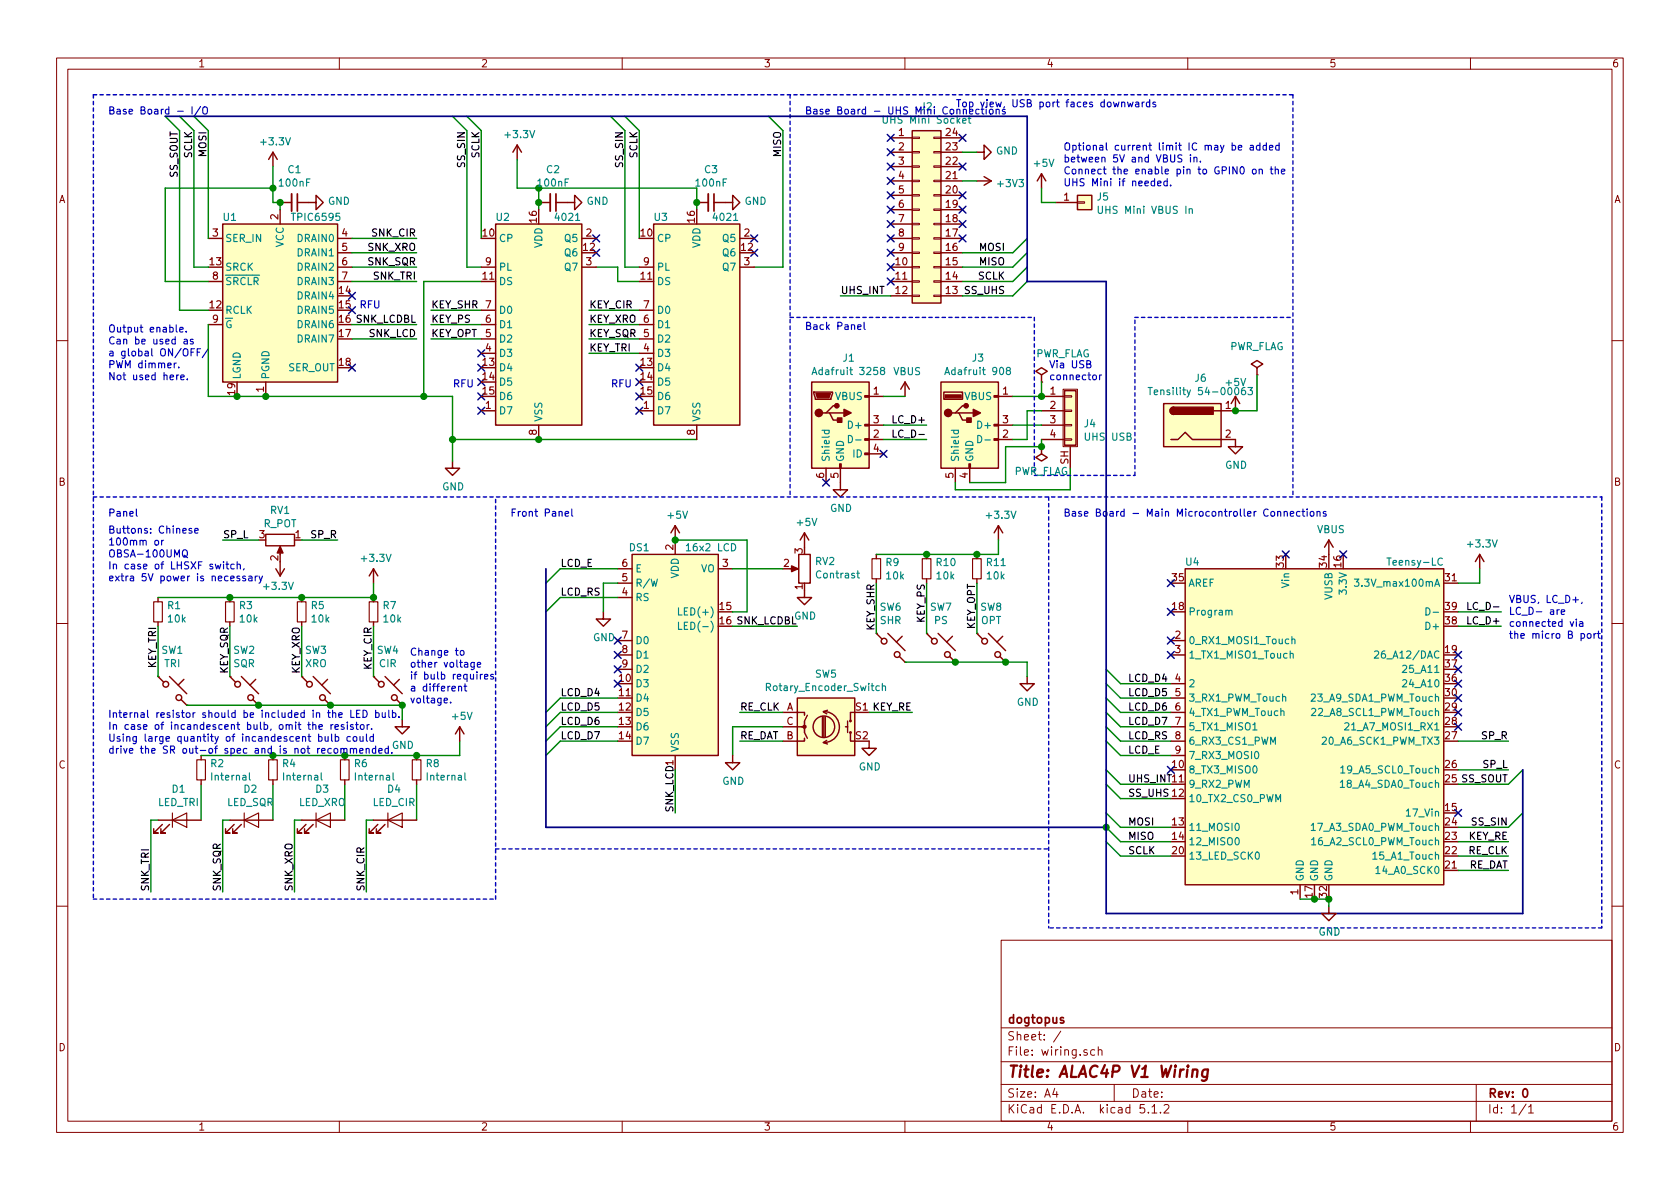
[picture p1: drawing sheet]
EESchema Schematic File Version 4
LIBS:wiring-cache
EELAYER 29 0
EELAYER END
$Descr A4 11693 8268
encoding utf-8
Sheet 1 1
Title "ALAC4P V1 Wiring"
Date ""
Rev "0"
Comp "dogtopus"
Comment1 ""
Comment2 ""
Comment3 ""
Comment4 ""
$EndDescr
$Comp
L Interface_Expansion:TPIC6595 U1
U 1 1
P 1950 2050
F 0 "U1" H 1600 2600 50  0000 C CNN
F 1 "TPIC6595" H 2200 2600 50  0000 C CNN
F 2 "" H 2600 1400 50  0001 C CNN
F 3 "http://www.ti.com/lit/ds/symlink/tpic6595.pdf" H 1950 2000 50  0001 C CNN
	1    1950 2050
	1    0    0    -1  
$EndComp
NoConn ~ 2450 2550
Wire Wire Line
	4150 1850 4300 1850
Wire Wire Line
	4300 1850 4300 1950
Wire Wire Line
	4300 1950 4450 1950
Wire Wire Line
	4850 1450 4850 1400
Wire Wire Line
	3750 1300 3750 1400
Wire Wire Line
	3750 1300 3600 1300
Connection ~ 3750 1300
$Comp
L power:GND #PWR0101
U 1 1
P 2150 1400
F 0 "#PWR0101" H 2150 1150 50  0001 C CNN
F 1 "GND" V 2155 1270 50  0000 R CNN
F 2 "" H 2150 1400 50  0001 C CNN
F 3 "" H 2150 1400 50  0001 C CNN
	1    2150 1400
	0    -1   -1   0   
$EndComp
$Comp
L Device:C_Small C2
U 1 1
P 3850 1400
F 0 "C2" V 3618 1400 50  0000 C CNN
F 1 "100nF" V 3711 1400 50  0000 C CNN
F 2 "" H 3850 1400 50  0001 C CNN
F 3 "~" H 3850 1400 50  0001 C CNN
	1    3850 1400
	0    1    1    0   
$EndComp
Connection ~ 3750 1400
Wire Wire Line
	3750 1400 3750 1450
$Comp
L power:GND #PWR0102
U 1 1
P 3950 1400
F 0 "#PWR0102" H 3950 1150 50  0001 C CNN
F 1 "GND" V 3955 1270 50  0000 R CNN
F 2 "" H 3950 1400 50  0001 C CNN
F 3 "" H 3950 1400 50  0001 C CNN
	1    3950 1400
	0    -1   -1   0   
$EndComp
$Comp
L Device:C_Small C3
U 1 1
P 4950 1400
F 0 "C3" V 4718 1400 50  0000 C CNN
F 1 "100nF" V 4811 1400 50  0000 C CNN
F 2 "" H 4950 1400 50  0001 C CNN
F 3 "~" H 4950 1400 50  0001 C CNN
	1    4950 1400
	0    1    1    0   
$EndComp
Connection ~ 4850 1400
Wire Wire Line
	4850 1400 4850 1300
$Comp
L power:GND #PWR0103
U 1 1
P 5050 1400
F 0 "#PWR0103" H 5050 1150 50  0001 C CNN
F 1 "GND" V 5055 1270 50  0000 R CNN
F 2 "" H 5050 1400 50  0001 C CNN
F 3 "" H 5050 1400 50  0001 C CNN
	1    5050 1400
	0    -1   -1   0   
$EndComp
$Comp
L power:+3.3V #PWR0104
U 1 1
P 3600 1100
F 0 "#PWR0104" H 3600 950 50  0001 C CNN
F 1 "+3.3V" H 3615 1276 50  0000 C CNN
F 2 "" H 3600 1100 50  0001 C CNN
F 3 "" H 3600 1100 50  0001 C CNN
	1    3600 1100
	1    0    0    -1  
$EndComp
Wire Wire Line
	3600 1100 3600 1300
Wire Wire Line
	3750 1300 4850 1300
Entry Wire Line
	4350 800  4450 900 
Entry Wire Line
	3250 800  3350 900 
Wire Wire Line
	4450 900  4450 1650
Wire Wire Line
	4450 1850 4350 1850
Wire Wire Line
	4350 1850 4350 900 
Entry Wire Line
	4250 800  4350 900 
Entry Wire Line
	3150 800  3250 900 
Wire Wire Line
	3350 900  3350 1650
Wire Wire Line
	3250 1850 3350 1850
NoConn ~ 4150 1750
NoConn ~ 4150 1650
NoConn ~ 5250 1750
NoConn ~ 5250 1650
Wire Wire Line
	5250 1850 5450 1850
Wire Wire Line
	5450 1850 5450 900 
Entry Wire Line
	5350 800  5450 900 
Text Label 3350 900  3    50   ~ 0
SCLK
Text Label 4450 900  3    50   ~ 0
SCLK
Text Label 4350 900  3    50   ~ 0
SS_SIN
Text Label 3250 900  3    50   ~ 0
SS_SIN
NoConn ~ 4450 2550
NoConn ~ 4450 2650
NoConn ~ 4450 2750
NoConn ~ 4450 2850
NoConn ~ 3350 2850
NoConn ~ 3350 2750
NoConn ~ 3350 2650
NoConn ~ 3350 2550
NoConn ~ 3350 2450
Text Label 5450 900  3    50   ~ 0
MISO
Wire Wire Line
	1450 1650 1450 900 
Entry Wire Line
	1350 800  1450 900 
Text Label 1450 900  3    50   ~ 0
MOSI
Entry Wire Line
	1250 800  1350 900 
Entry Wire Line
	1150 800  1250 900 
Wire Wire Line
	1350 900  1350 1850
Wire Wire Line
	1350 1850 1450 1850
Wire Wire Line
	1250 2150 1450 2150
Wire Wire Line
	1250 900  1250 2150
Wire Wire Line
	1450 1950 1150 1950
Wire Wire Line
	1150 1950 1150 1300
Text Notes 750  2650 0    50   ~ 0
Output enable.\nCan be used as\na global ON/OFF/\nPWM dimmer.\nNot used here.
Wire Wire Line
	1450 2250 1450 2750
Wire Wire Line
	1450 2750 1650 2750
Wire Wire Line
	3150 3050 3150 2750
Wire Wire Line
	1850 2750 1650 2750
Connection ~ 1850 2750
Connection ~ 1650 2750
$Comp
L power:GND #PWR0105
U 1 1
P 3150 3200
F 0 "#PWR0105" H 3150 2950 50  0001 C CNN
F 1 "GND" H 3155 3024 50  0000 C CNN
F 2 "" H 3150 3200 50  0001 C CNN
F 3 "" H 3150 3200 50  0001 C CNN
	1    3150 3200
	1    0    0    -1  
$EndComp
Wire Wire Line
	3150 3200 3150 3050
Connection ~ 3150 3050
NoConn ~ 2450 2050
NoConn ~ 2450 2150
Text Notes 2500 2150 0    50   ~ 0
RFU
Text Notes 3150 2700 0    50   ~ 0
RFU
Text Notes 4250 2700 0    50   ~ 0
RFU
Text Label 3000 2150 0    50   ~ 0
KEY_SHR
Text Label 3000 2250 0    50   ~ 0
KEY_PS
Wire Wire Line
	3000 2150 3350 2150
Wire Wire Line
	3000 2250 3350 2250
Text Label 3000 2350 0    50   ~ 0
KEY_OPT
Wire Wire Line
	3350 2350 3000 2350
Text Label 4100 2150 0    50   ~ 0
KEY_CIR
Text Label 4100 2250 0    50   ~ 0
KEY_XRO
Text Label 4100 2450 0    50   ~ 0
KEY_TRI
Wire Wire Line
	4450 2150 4100 2150
Wire Wire Line
	4100 2250 4450 2250
Wire Wire Line
	4450 2350 4100 2350
Wire Wire Line
	4100 2450 4450 2450
Wire Wire Line
	1850 2750 2950 2750
Wire Wire Line
	3350 1950 2950 1950
Wire Wire Line
	2950 1950 2950 2750
Connection ~ 2950 2750
Wire Wire Line
	2950 2750 3150 2750
Text Label 2900 2350 2    50   ~ 0
SNK_LCD
Text Label 2900 2250 2    50   ~ 0
SNK_LCDBL
Text Label 2900 1650 2    50   ~ 0
SNK_CIR
Text Label 2900 1750 2    50   ~ 0
SNK_XRO
Text Label 2900 1850 2    50   ~ 0
SNK_SQR
Text Label 2900 1950 2    50   ~ 0
SNK_TRI
Text Label 1350 900  3    50   ~ 0
SCLK
Text Label 1250 900  3    50   ~ 0
SS_SOUT
Text Notes 750  800  0    50   ~ 0
Base Board - I/O
$Comp
L Switch:SW_Push_45deg SW1
U 1 1
P 1200 4800
F 0 "SW1" H 1200 5086 50  0000 C CNN
F 1 "TRI" H 1200 4993 50  0000 C CNN
F 2 "" H 1200 4800 50  0001 C CNN
F 3 "~" H 1200 4800 50  0001 C CNN
	1    1200 4800
	1    0    0    -1  
$EndComp
$Comp
L Switch:SW_Push_45deg SW4
U 1 1
P 2700 4800
F 0 "SW4" H 2700 5086 50  0000 C CNN
F 1 "CIR" H 2700 4993 50  0000 C CNN
F 2 "" H 2700 4800 50  0001 C CNN
F 3 "~" H 2700 4800 50  0001 C CNN
	1    2700 4800
	1    0    0    -1  
$EndComp
$Comp
L Switch:SW_Push_45deg SW2
U 1 1
P 1700 4800
F 0 "SW2" H 1700 5086 50  0000 C CNN
F 1 "SQR" H 1700 4993 50  0000 C CNN
F 2 "" H 1700 4800 50  0001 C CNN
F 3 "~" H 1700 4800 50  0001 C CNN
	1    1700 4800
	1    0    0    -1  
$EndComp
$Comp
L Switch:SW_Push_45deg SW3
U 1 1
P 2200 4800
F 0 "SW3" H 2200 5086 50  0000 C CNN
F 1 "XRO" H 2200 4993 50  0000 C CNN
F 2 "" H 2200 4800 50  0001 C CNN
F 3 "~" H 2200 4800 50  0001 C CNN
	1    2200 4800
	1    0    0    -1  
$EndComp
$Comp
L Device:R_POT RV1
U 1 1
P 1950 3750
F 0 "RV1" V 1740 3750 50  0000 C CNN
F 1 "R_POT" V 1833 3750 50  0000 C CNN
F 2 "" H 1950 3750 50  0001 C CNN
F 3 "~" H 1950 3750 50  0001 C CNN
	1    1950 3750
	0    1    1    0   
$EndComp
Text Label 2350 3750 2    50   ~ 0
SP_R
Text Label 1550 3750 0    50   ~ 0
SP_L
Wire Wire Line
	1550 3750 1800 3750
Wire Wire Line
	2350 3750 2100 3750
$Comp
L power:+3.3V #PWR0106
U 1 1
P 1950 3900
F 0 "#PWR0106" H 1950 3750 50  0001 C CNN
F 1 "+3.3V" H 1965 4076 50  0000 C CNN
F 2 "" H 1950 3900 50  0001 C CNN
F 3 "" H 1950 3900 50  0001 C CNN
	1    1950 3900
	-1   0    0    1   
$EndComp
Wire Wire Line
	1400 5450 1400 5700
Wire Wire Line
	1900 5450 1900 5700
Wire Wire Line
	2400 5450 2400 5700
Wire Wire Line
	2900 5450 2900 5700
$Comp
L Device:R_Small R8
U 1 1
P 2900 5350
F 0 "R8" H 2959 5397 50  0000 L CNN
F 1 "Internal" H 2959 5304 50  0000 L CNN
F 2 "" H 2900 5350 50  0001 C CNN
F 3 "~" H 2900 5350 50  0001 C CNN
	1    2900 5350
	1    0    0    -1  
$EndComp
$Comp
L Device:R_Small R6
U 1 1
P 2400 5350
F 0 "R6" H 2459 5397 50  0000 L CNN
F 1 "Internal" H 2459 5304 50  0000 L CNN
F 2 "" H 2400 5350 50  0001 C CNN
F 3 "~" H 2400 5350 50  0001 C CNN
	1    2400 5350
	1    0    0    -1  
$EndComp
$Comp
L Device:R_Small R4
U 1 1
P 1900 5350
F 0 "R4" H 1959 5397 50  0000 L CNN
F 1 "Internal" H 1959 5304 50  0000 L CNN
F 2 "" H 1900 5350 50  0001 C CNN
F 3 "~" H 1900 5350 50  0001 C CNN
	1    1900 5350
	1    0    0    -1  
$EndComp
$Comp
L Device:R_Small R2
U 1 1
P 1400 5350
F 0 "R2" H 1459 5397 50  0000 L CNN
F 1 "Internal" H 1459 5304 50  0000 L CNN
F 2 "" H 1400 5350 50  0001 C CNN
F 3 "~" H 1400 5350 50  0001 C CNN
	1    1400 5350
	1    0    0    -1  
$EndComp
Wire Wire Line
	2550 5700 2550 6200
Wire Wire Line
	2600 5700 2550 5700
Wire Wire Line
	2050 5700 2050 6200
Wire Wire Line
	2100 5700 2050 5700
Wire Wire Line
	1550 5700 1550 6200
Wire Wire Line
	1050 5700 1050 6200
Text Label 1050 6200 1    50   ~ 0
SNK_TRI
Text Label 1550 6200 1    50   ~ 0
SNK_SQR
Text Label 2050 6200 1    50   ~ 0
SNK_XRO
Text Label 2550 6200 1    50   ~ 0
SNK_CIR
Wire Wire Line
	1600 5700 1550 5700
Wire Wire Line
	1100 5700 1050 5700
$Comp
L Device:LED D4
U 1 1
P 2750 5700
F 0 "D4" H 2743 5919 50  0000 C CNN
F 1 "LED_CIR" H 2743 5826 50  0000 C CNN
F 2 "" H 2750 5700 50  0001 C CNN
F 3 "~" H 2750 5700 50  0001 C CNN
	1    2750 5700
	1    0    0    -1  
$EndComp
$Comp
L Device:LED D3
U 1 1
P 2250 5700
F 0 "D3" H 2243 5919 50  0000 C CNN
F 1 "LED_XRO" H 2243 5826 50  0000 C CNN
F 2 "" H 2250 5700 50  0001 C CNN
F 3 "~" H 2250 5700 50  0001 C CNN
	1    2250 5700
	1    0    0    -1  
$EndComp
$Comp
L Device:LED D2
U 1 1
P 1750 5700
F 0 "D2" H 1743 5919 50  0000 C CNN
F 1 "LED_SQR" H 1743 5826 50  0000 C CNN
F 2 "" H 1750 5700 50  0001 C CNN
F 3 "~" H 1750 5700 50  0001 C CNN
	1    1750 5700
	1    0    0    -1  
$EndComp
$Comp
L Device:LED D1
U 1 1
P 1250 5700
F 0 "D1" H 1243 5919 50  0000 C CNN
F 1 "LED_TRI" H 1243 5826 50  0000 C CNN
F 2 "" H 1250 5700 50  0001 C CNN
F 3 "~" H 1250 5700 50  0001 C CNN
	1    1250 5700
	1    0    0    -1  
$EndComp
Wire Wire Line
	1300 4900 1800 4900
Connection ~ 1800 4900
Wire Wire Line
	1800 4900 2300 4900
Connection ~ 2300 4900
Wire Wire Line
	2300 4900 2800 4900
$Comp
L power:GND #PWR0107
U 1 1
P 2800 5000
F 0 "#PWR0107" H 2800 4750 50  0001 C CNN
F 1 "GND" H 2805 4824 50  0000 C CNN
F 2 "" H 2800 5000 50  0001 C CNN
F 3 "" H 2800 5000 50  0001 C CNN
	1    2800 5000
	1    0    0    -1  
$EndComp
Wire Wire Line
	2800 4900 2800 5000
Connection ~ 2800 4900
$Comp
L Device:R_Small R1
U 1 1
P 1100 4250
F 0 "R1" H 1159 4297 50  0000 L CNN
F 1 "10k" H 1159 4204 50  0000 L CNN
F 2 "" H 1100 4250 50  0001 C CNN
F 3 "~" H 1100 4250 50  0001 C CNN
	1    1100 4250
	1    0    0    -1  
$EndComp
$Comp
L Device:R_Small R3
U 1 1
P 1600 4250
F 0 "R3" H 1659 4297 50  0000 L CNN
F 1 "10k" H 1659 4204 50  0000 L CNN
F 2 "" H 1600 4250 50  0001 C CNN
F 3 "~" H 1600 4250 50  0001 C CNN
	1    1600 4250
	1    0    0    -1  
$EndComp
$Comp
L Device:R_Small R5
U 1 1
P 2100 4250
F 0 "R5" H 2159 4297 50  0000 L CNN
F 1 "10k" H 2159 4204 50  0000 L CNN
F 2 "" H 2100 4250 50  0001 C CNN
F 3 "~" H 2100 4250 50  0001 C CNN
	1    2100 4250
	1    0    0    -1  
$EndComp
$Comp
L Device:R_Small R7
U 1 1
P 2600 4250
F 0 "R7" H 2659 4297 50  0000 L CNN
F 1 "10k" H 2659 4204 50  0000 L CNN
F 2 "" H 2600 4250 50  0001 C CNN
F 3 "~" H 2600 4250 50  0001 C CNN
	1    2600 4250
	1    0    0    -1  
$EndComp
Wire Wire Line
	1100 4150 1600 4150
Connection ~ 1600 4150
Wire Wire Line
	1600 4150 2100 4150
Connection ~ 2100 4150
Wire Wire Line
	2100 4150 2600 4150
Text Label 2600 4350 3    50   ~ 0
KEY_CIR
Wire Wire Line
	1400 5250 1900 5250
Connection ~ 1900 5250
Wire Wire Line
	1900 5250 2400 5250
Connection ~ 2400 5250
Wire Wire Line
	2400 5250 2900 5250
Wire Wire Line
	2600 4700 2600 4350
Wire Wire Line
	2100 4350 2100 4700
Wire Wire Line
	1600 4350 1600 4700
Wire Wire Line
	1100 4350 1100 4700
Wire Wire Line
	2900 5250 3200 5250
Connection ~ 2900 5250
$Comp
L power:+3.3V #PWR0108
U 1 1
P 2600 4050
F 0 "#PWR0108" H 2600 3900 50  0001 C CNN
F 1 "+3.3V" H 2615 4226 50  0000 C CNN
F 2 "" H 2600 4050 50  0001 C CNN
F 3 "" H 2600 4050 50  0001 C CNN
	1    2600 4050
	1    0    0    -1  
$EndComp
Wire Wire Line
	2600 4150 2600 4050
Connection ~ 2600 4150
Wire Wire Line
	3200 5250 3200 5150
Text Label 2100 4350 3    50   ~ 0
KEY_XRO
Text Label 4100 2350 0    50   ~ 0
KEY_SQR
Text Label 1600 4350 3    50   ~ 0
KEY_SQR
Text Label 1100 4350 3    50   ~ 0
KEY_TRI
Wire Notes Line
	650  6250 3450 6250
Wire Notes Line
	3450 6250 3450 3450
Wire Notes Line
	650  650  650  6250
Text Notes 750  3600 0    50   ~ 0
Panel
$Comp
L power:+5V #PWR0109
U 1 1
P 4700 3750
F 0 "#PWR0109" H 4700 3600 50  0001 C CNN
F 1 "+5V" H 4715 3926 50  0000 C CNN
F 2 "" H 4700 3750 50  0001 C CNN
F 3 "" H 4700 3750 50  0001 C CNN
	1    4700 3750
	1    0    0    -1  
$EndComp
Text Notes 3550 3600 0    50   ~ 0
Front Panel
$Comp
L Display_Character:WC1602A DS1
U 1 1
P 4700 4550
F 0 "DS1" H 4450 5300 50  0000 C CNN
F 1 "16x2 LCD" H 4950 5300 50  0000 C CNN
F 2 "Display:WC1602A" H 4700 3650 50  0001 C CIN
F 3 "http://www.wincomlcd.com/pdf/WC1602A-SFYLYHTC06.pdf" H 5400 4550 50  0001 C CNN
	1    4700 4550
	1    0    0    -1  
$EndComp
Text Label 5550 4350 2    50   ~ 0
SNK_LCDBL
Wire Wire Line
	5100 4250 5200 4250
Wire Wire Line
	5200 4250 5200 3750
Wire Wire Line
	5200 3750 4700 3750
Connection ~ 4700 3750
$Comp
L Device:R_POT RV2
U 1 1
P 5600 3950
F 0 "RV2" H 5530 3903 50  0000 R CNN
F 1 "Contrast" H 5530 3996 50  0000 R CNN
F 2 "" H 5600 3950 50  0001 C CNN
F 3 "~" H 5600 3950 50  0001 C CNN
	1    5600 3950
	-1   0    0    1   
$EndComp
$Comp
L power:+5V #PWR0110
U 1 1
P 5600 3800
F 0 "#PWR0110" H 5600 3650 50  0001 C CNN
F 1 "+5V" H 5615 3976 50  0000 C CNN
F 2 "" H 5600 3800 50  0001 C CNN
F 3 "" H 5600 3800 50  0001 C CNN
	1    5600 3800
	1    0    0    -1  
$EndComp
$Comp
L power:GND #PWR0111
U 1 1
P 5600 4100
F 0 "#PWR0111" H 5600 3850 50  0001 C CNN
F 1 "GND" H 5605 3924 50  0000 C CNN
F 2 "" H 5600 4100 50  0001 C CNN
F 3 "" H 5600 4100 50  0001 C CNN
	1    5600 4100
	1    0    0    -1  
$EndComp
Wire Wire Line
	5100 3950 5450 3950
Wire Wire Line
	5100 4350 5550 4350
Entry Wire Line
	3800 4050 3900 3950
Entry Wire Line
	3800 4250 3900 4150
Entry Wire Line
	3800 4950 3900 4850
Entry Wire Line
	3800 5050 3900 4950
Entry Wire Line
	3800 5150 3900 5050
Entry Wire Line
	3800 5250 3900 5150
Wire Wire Line
	4300 3950 3900 3950
Wire Wire Line
	4300 4150 3900 4150
Wire Wire Line
	3900 4850 4300 4850
Wire Wire Line
	4300 4950 3900 4950
Wire Wire Line
	3900 5050 4300 5050
Wire Wire Line
	3900 5150 4300 5150
Text Label 3900 3950 0    50   ~ 0
LCD_E
Text Label 3900 4150 0    50   ~ 0
LCD_RS
Text Label 3900 4850 0    50   ~ 0
LCD_D4
Text Label 3900 4950 0    50   ~ 0
LCD_D5
Text Label 3900 5150 0    50   ~ 0
LCD_D7
Text Label 3900 5050 0    50   ~ 0
LCD_D6
$Comp
L Device:Rotary_Encoder_Switch SW5
U 1 1
P 5750 5050
F 0 "SW5" H 5750 5420 50  0000 C CNN
F 1 "Rotary_Encoder_Switch" H 5750 5327 50  0000 C CNN
F 2 "" H 5600 5210 50  0001 C CNN
F 3 "~" H 5750 5310 50  0001 C CNN
	1    5750 5050
	1    0    0    -1  
$EndComp
Text Label 5150 4950 0    50   ~ 0
RE_CLK
Text Label 5150 5150 0    50   ~ 0
RE_DAT
Wire Wire Line
	5450 4950 5150 4950
Wire Wire Line
	5150 5150 5450 5150
$Comp
L power:GND #PWR0113
U 1 1
P 6050 5150
F 0 "#PWR0113" H 6050 4900 50  0001 C CNN
F 1 "GND" H 6055 4974 50  0000 C CNN
F 2 "" H 6050 5150 50  0001 C CNN
F 3 "" H 6050 5150 50  0001 C CNN
	1    6050 5150
	1    0    0    -1  
$EndComp
Wire Wire Line
	5450 5050 5100 5050
Wire Wire Line
	5100 5050 5100 5250
$Comp
L power:GND #PWR0114
U 1 1
P 5100 5250
F 0 "#PWR0114" H 5100 5000 50  0001 C CNN
F 1 "GND" H 5105 5074 50  0000 C CNN
F 2 "" H 5100 5250 50  0001 C CNN
F 3 "" H 5100 5250 50  0001 C CNN
	1    5100 5250
	1    0    0    -1  
$EndComp
Text Label 6350 4950 2    50   ~ 0
KEY_RE
Wire Wire Line
	6050 4950 6350 4950
$Comp
L Switch:SW_Push_45deg SW8
U 1 1
P 6900 4500
F 0 "SW8" H 6900 4786 50  0000 C CNN
F 1 "OPT" H 6900 4693 50  0000 C CNN
F 2 "" H 6900 4500 50  0001 C CNN
F 3 "~" H 6900 4500 50  0001 C CNN
	1    6900 4500
	1    0    0    -1  
$EndComp
$Comp
L Switch:SW_Push_45deg SW6
U 1 1
P 6200 4500
F 0 "SW6" H 6200 4786 50  0000 C CNN
F 1 "SHR" H 6200 4693 50  0000 C CNN
F 2 "" H 6200 4500 50  0001 C CNN
F 3 "~" H 6200 4500 50  0001 C CNN
	1    6200 4500
	1    0    0    -1  
$EndComp
$Comp
L Switch:SW_Push_45deg SW7
U 1 1
P 6550 4500
F 0 "SW7" H 6550 4786 50  0000 C CNN
F 1 "PS" H 6550 4693 50  0000 C CNN
F 2 "" H 6550 4500 50  0001 C CNN
F 3 "~" H 6550 4500 50  0001 C CNN
	1    6550 4500
	1    0    0    -1  
$EndComp
Connection ~ 6650 4600
Wire Wire Line
	6650 4600 7000 4600
$Comp
L power:GND #PWR0115
U 1 1
P 7150 4700
F 0 "#PWR0115" H 7150 4450 50  0001 C CNN
F 1 "GND" H 7155 4524 50  0000 C CNN
F 2 "" H 7150 4700 50  0001 C CNN
F 3 "" H 7150 4700 50  0001 C CNN
	1    7150 4700
	1    0    0    -1  
$EndComp
Wire Wire Line
	7150 4600 7150 4700
$Comp
L Device:R_Small R9
U 1 1
P 6100 3950
F 0 "R9" H 6159 3997 50  0000 L CNN
F 1 "10k" H 6159 3904 50  0000 L CNN
F 2 "" H 6100 3950 50  0001 C CNN
F 3 "~" H 6100 3950 50  0001 C CNN
	1    6100 3950
	1    0    0    -1  
$EndComp
$Comp
L Device:R_Small R10
U 1 1
P 6450 3950
F 0 "R10" H 6509 3997 50  0000 L CNN
F 1 "10k" H 6509 3904 50  0000 L CNN
F 2 "" H 6450 3950 50  0001 C CNN
F 3 "~" H 6450 3950 50  0001 C CNN
	1    6450 3950
	1    0    0    -1  
$EndComp
$Comp
L Device:R_Small R11
U 1 1
P 6800 3950
F 0 "R11" H 6859 3997 50  0000 L CNN
F 1 "10k" H 6859 3904 50  0000 L CNN
F 2 "" H 6800 3950 50  0001 C CNN
F 3 "~" H 6800 3950 50  0001 C CNN
	1    6800 3950
	1    0    0    -1  
$EndComp
Text Label 6800 4050 3    50   ~ 0
KEY_OPT
Wire Wire Line
	6800 4400 6800 4050
Wire Wire Line
	6450 4050 6450 4400
Wire Wire Line
	6100 4050 6100 4400
$Comp
L power:+3.3V #PWR0116
U 1 1
P 6950 3750
F 0 "#PWR0116" H 6950 3600 50  0001 C CNN
F 1 "+3.3V" H 6965 3926 50  0000 C CNN
F 2 "" H 6950 3750 50  0001 C CNN
F 3 "" H 6950 3750 50  0001 C CNN
	1    6950 3750
	1    0    0    -1  
$EndComp
Wire Wire Line
	6950 3850 6950 3750
Text Label 6450 4050 3    50   ~ 0
KEY_PS
Text Label 6100 4050 3    50   ~ 0
KEY_SHR
Wire Wire Line
	6800 3850 6950 3850
Connection ~ 7000 4600
Wire Wire Line
	7000 4600 7150 4600
Wire Wire Line
	6300 4600 6650 4600
Wire Wire Line
	6800 3850 6450 3850
Connection ~ 6800 3850
Connection ~ 6450 3850
Wire Wire Line
	6450 3850 6100 3850
$Comp
L Connector:Jack-DC J6
U 1 1
P 8300 2950
F 0 "J6" H 8358 3280 50  0000 C CNN
F 1 "Tensility 54-00063" H 8358 3187 50  0000 C CNN
F 2 "" H 8350 2910 50  0001 C CNN
F 3 "~" H 8350 2910 50  0001 C CNN
	1    8300 2950
	1    0    0    -1  
$EndComp
$Comp
L Connector:USB_B_Micro J1
U 1 1
P 5850 2950
F 0 "J1" H 5908 3420 50  0000 C CNN
F 1 "Adafruit 3258" H 5908 3327 50  0000 C CNN
F 2 "" H 6000 2900 50  0001 C CNN
F 3 "~" H 6000 2900 50  0001 C CNN
	1    5850 2950
	1    0    0    -1  
$EndComp
$Comp
L Connector:USB_A J3
U 1 1
P 6750 2950
F 0 "J3" H 6808 3420 50  0000 C CNN
F 1 "Adafruit 908" H 6808 3327 50  0000 C CNN
F 2 "" H 6900 2900 50  0001 C CNN
F 3 " ~" H 6900 2900 50  0001 C CNN
	1    6750 2950
	1    0    0    -1  
$EndComp
Text Notes 5600 2300 0    50   ~ 0
Back Panel
Wire Notes Line
	5500 650  5500 3450
Text Notes 750  4050 0    50   ~ 0
Buttons: Chinese\n100mm or\nOBSA-100UMQ\nIn case of LHSXF switch,\nextra 5V power is necessary
Text Notes 750  5250 0    50   ~ 0
Internal resistor should be included in the LED bulb.\nIn case of incandescent bulb, omit the resistor.\nUsing large quantity of incandescent bulb could\ndrive the SR out-of spec and is not recommended.
$Comp
L power:+5V #PWR0117
U 1 1
P 3200 5150
F 0 "#PWR0117" H 3200 5000 50  0001 C CNN
F 1 "+5V" H 3215 5326 50  0000 C CNN
F 2 "" H 3200 5150 50  0001 C CNN
F 3 "" H 3200 5150 50  0001 C CNN
	1    3200 5150
	1    0    0    -1  
$EndComp
Text Notes 2850 4900 0    50   ~ 0
Change to\nother voltage\nif bulb requires\na different\nvoltage.
$Comp
L teensy:Teensy-LC U4
U 1 1
P 9150 5050
F 0 "U4" H 8300 6200 50  0000 C CNN
F 1 "Teensy-LC" H 9850 6200 50  0000 C CNN
F 2 "Module:Teensy_LC" H 9150 4550 50  0001 C CNN
F 3 "https://www.pjrc.com/teensy/teensyLC.html" H 9150 4550 50  0001 C CNN
	1    9150 5050
	1    0    0    -1  
$EndComp
Wire Wire Line
	3150 3050 3750 3050
$Comp
L 4021:4021 U2
U 1 1
P 3750 2250
F 0 "U2" H 3500 3000 50  0000 C CNN
F 1 "4021" H 3950 3000 50  0000 C CNN
F 2 "" H 3750 2400 50  0001 C CNN
F 3 "https://assets.nexperia.com/documents/data-sheet/HEF4021B.pdf" H 3750 2400 50  0001 C CNN
	1    3750 2250
	1    0    0    -1  
$EndComp
Connection ~ 3750 3050
Wire Wire Line
	3750 3050 4850 3050
$Comp
L 4021:4021 U3
U 1 1
P 4850 2250
F 0 "U3" H 4600 3000 50  0000 C CNN
F 1 "4021" H 5050 3000 50  0000 C CNN
F 2 "" H 4850 2400 50  0001 C CNN
F 3 "https://assets.nexperia.com/documents/data-sheet/HEF4021B.pdf" H 4850 2400 50  0001 C CNN
	1    4850 2250
	1    0    0    -1  
$EndComp
$Comp
L Connector_Generic:Conn_02x12_Counter_Clockwise J2
U 1 1
P 6400 1450
F 0 "J2" H 6450 2170 50  0000 C CNN
F 1 "UHS Mini Socket" H 6450 2077 50  0000 C CNN
F 2 "" H 6400 1450 50  0001 C CNN
F 3 "~" H 6400 1450 50  0001 C CNN
	1    6400 1450
	1    0    0    -1  
$EndComp
Entry Wire Line
	7050 2050 7150 1950
Text Label 7000 2050 2    50   ~ 0
SS_UHS
Text Label 7000 1950 2    50   ~ 0
SCLK
Text Label 7000 1850 2    50   ~ 0
MISO
Text Label 7000 1750 2    50   ~ 0
MOSI
Wire Wire Line
	7050 2050 6700 2050
Entry Wire Line
	7050 1950 7150 1850
Entry Wire Line
	7050 1850 7150 1750
Entry Wire Line
	7050 1750 7150 1650
Wire Wire Line
	6700 1750 7050 1750
Wire Wire Line
	6700 1850 7050 1850
Wire Wire Line
	6700 1950 7050 1950
$Comp
L power:+3V3 #PWR0118
U 1 1
P 6800 1250
F 0 "#PWR0118" H 6800 1100 50  0001 C CNN
F 1 "+3V3" V 6815 1380 50  0000 L CNN
F 2 "" H 6800 1250 50  0001 C CNN
F 3 "" H 6800 1250 50  0001 C CNN
	1    6800 1250
	0    1    1    0   
$EndComp
Wire Wire Line
	6800 1250 6700 1250
$Comp
L power:GND #PWR0119
U 1 1
P 6800 1050
F 0 "#PWR0119" H 6800 800 50  0001 C CNN
F 1 "GND" V 6805 920 50  0000 R CNN
F 2 "" H 6800 1050 50  0001 C CNN
F 3 "" H 6800 1050 50  0001 C CNN
	1    6800 1050
	0    -1   -1   0   
$EndComp
Wire Wire Line
	6700 1050 6800 1050
Text Label 5850 2050 0    50   ~ 0
UHS_INT
Wire Wire Line
	5850 2050 6200 2050
Text Notes 6650 750  0    50   ~ 0
Top view, USB port faces downwards
$Comp
L Connector_Generic_Shielded:Conn_01x04_Shielded J4
U 1 1
P 7450 2850
F 0 "J4" H 7540 2763 50  0000 L CNN
F 1 "UHS USB" H 7540 2670 50  0000 L CNN
F 2 "" H 7450 2850 50  0001 C CNN
F 3 "~" H 7450 2850 50  0001 C CNN
	1    7450 2850
	1    0    0    -1  
$EndComp
Wire Wire Line
	7050 2750 7250 2750
Wire Wire Line
	7050 3050 7150 3050
Wire Wire Line
	7150 3050 7150 2850
Wire Wire Line
	7150 2850 7250 2850
Wire Wire Line
	7050 2950 7250 2950
Wire Wire Line
	7450 3250 7450 3400
Wire Wire Line
	7450 3400 6650 3400
Wire Wire Line
	6650 3400 6650 3350
Wire Notes Line
	7900 3300 7900 2200
Wire Notes Line
	7200 2200 7200 3300
Wire Notes Line
	7200 3300 7900 3300
Wire Notes Line
	5500 2200 7200 2200
Wire Bus Line
	7150 1950 7700 1950
Text Label 7850 5750 0    50   ~ 0
MOSI
Text Label 7850 5850 0    50   ~ 0
MISO
Text Label 7850 5950 0    50   ~ 0
SCLK
Entry Wire Line
	7700 5850 7800 5950
Entry Wire Line
	7700 5750 7800 5850
Entry Wire Line
	7700 5650 7800 5750
Wire Wire Line
	7800 5750 8150 5750
Wire Wire Line
	7800 5850 8150 5850
Wire Wire Line
	7800 5950 8150 5950
Text Label 10450 4350 2    50   ~ 0
LC_D+
Text Label 10450 4250 2    50   ~ 0
LC_D-
Text Label 7850 5550 0    50   ~ 0
SS_UHS
Entry Wire Line
	7700 5450 7800 5550
Wire Wire Line
	7800 5550 8150 5550
Wire Wire Line
	10150 4250 10450 4250
Wire Wire Line
	10450 4350 10150 4350
Text Label 6450 2950 2    50   ~ 0
LC_D+
Text Label 6450 3050 2    50   ~ 0
LC_D-
Wire Wire Line
	6150 2950 6450 2950
Wire Wire Line
	6150 3050 6450 3050
$Comp
L power:VBUS #PWR0120
U 1 1
P 6300 2750
F 0 "#PWR0120" H 6300 2600 50  0001 C CNN
F 1 "VBUS" H 6315 2926 50  0000 C CNN
F 2 "" H 6300 2750 50  0001 C CNN
F 3 "" H 6300 2750 50  0001 C CNN
	1    6300 2750
	1    0    0    -1  
$EndComp
Wire Wire Line
	6150 2750 6300 2750
$Comp
L power:+3.3V #PWR0121
U 1 1
P 10300 3950
F 0 "#PWR0121" H 10300 3800 50  0001 C CNN
F 1 "+3.3V" H 10315 4126 50  0000 C CNN
F 2 "" H 10300 3950 50  0001 C CNN
F 3 "" H 10300 3950 50  0001 C CNN
	1    10300 3950
	1    0    0    -1  
$EndComp
Wire Wire Line
	10150 4050 10300 4050
Wire Wire Line
	10300 4050 10300 3950
Wire Wire Line
	9050 6250 9150 6250
Connection ~ 9150 6250
Wire Wire Line
	9150 6250 9250 6250
$Comp
L power:PWR_FLAG #FLG0101
U 1 1
P 7250 2650
F 0 "#FLG0101" H 7250 2725 50  0001 C CNN
F 1 "PWR_FLAG" H 7400 2850 50  0000 C CNN
F 2 "" H 7250 2650 50  0001 C CNN
F 3 "~" H 7250 2650 50  0001 C CNN
	1    7250 2650
	1    0    0    -1  
$EndComp
Wire Wire Line
	7250 2650 7250 2750
Connection ~ 7250 2750
Text Notes 7300 2650 0    50   ~ 0
Via USB\nconnector
Text Notes 10500 4450 0    50   ~ 0
VBUS, LC_D+,\nLC_D- are\nconnected via\nthe micro B port
$Comp
L power:PWR_FLAG #FLG0102
U 1 1
P 8750 2600
F 0 "#FLG0102" H 8750 2675 50  0001 C CNN
F 1 "PWR_FLAG" H 8750 2800 50  0000 C CNN
F 2 "" H 8750 2600 50  0001 C CNN
F 3 "~" H 8750 2600 50  0001 C CNN
	1    8750 2600
	1    0    0    -1  
$EndComp
$Comp
L power:+5V #PWR0122
U 1 1
P 8600 2850
F 0 "#PWR0122" H 8600 2700 50  0001 C CNN
F 1 "+5V" H 8600 3050 50  0000 C CNN
F 2 "" H 8600 2850 50  0001 C CNN
F 3 "" H 8600 2850 50  0001 C CNN
	1    8600 2850
	1    0    0    -1  
$EndComp
Connection ~ 8600 2850
$Comp
L power:GND #PWR0123
U 1 1
P 8600 3050
F 0 "#PWR0123" H 8600 2800 50  0001 C CNN
F 1 "GND" H 8605 2874 50  0000 C CNN
F 2 "" H 8600 3050 50  0001 C CNN
F 3 "" H 8600 3050 50  0001 C CNN
	1    8600 3050
	1    0    0    -1  
$EndComp
Wire Wire Line
	8750 2850 8750 2600
Wire Wire Line
	8600 2850 8750 2850
Wire Notes Line
	7900 2200 9000 2200
$Comp
L Connector_Generic:Conn_01x01 J5
U 1 1
P 7550 1400
F 0 "J5" H 7630 1442 50  0000 L CNN
F 1 "UHS Mini VBUS In" H 7630 1349 50  0000 L CNN
F 2 "" H 7550 1400 50  0001 C CNN
F 3 "~" H 7550 1400 50  0001 C CNN
	1    7550 1400
	1    0    0    -1  
$EndComp
$Comp
L power:+5V #PWR0124
U 1 1
P 7250 1300
F 0 "#PWR0124" H 7250 1150 50  0001 C CNN
F 1 "+5V" H 7265 1476 50  0000 C CNN
F 2 "" H 7250 1300 50  0001 C CNN
F 3 "" H 7250 1300 50  0001 C CNN
	1    7250 1300
	1    0    0    -1  
$EndComp
Wire Wire Line
	7350 1400 7250 1400
Wire Wire Line
	7250 1400 7250 1300
Text Notes 7400 1300 0    50   ~ 0
Optional current limit IC may be added\nbetween 5V and VBUS in.\nConnect the enable pin to GPIN0 on the\nUHS Mini if needed.
Wire Notes Line
	650  650  9000 650 
Wire Notes Line
	9000 650  9000 3450
Text Notes 5600 800  0    50   ~ 0
Base Board - UHS Mini Connections
NoConn ~ 6150 3150
$Comp
L power:GND #PWR0125
U 1 1
P 5850 3350
F 0 "#PWR0125" H 5850 3100 50  0001 C CNN
F 1 "GND" H 5855 3174 50  0000 C CNN
F 2 "" H 5850 3350 50  0001 C CNN
F 3 "" H 5850 3350 50  0001 C CNN
	1    5850 3350
	1    0    0    -1  
$EndComp
NoConn ~ 5750 3350
NoConn ~ 6200 950 
NoConn ~ 6200 1050
NoConn ~ 6200 1150
NoConn ~ 6200 1250
NoConn ~ 6200 1350
NoConn ~ 6200 1450
NoConn ~ 6200 1550
NoConn ~ 6200 1650
NoConn ~ 6200 1750
NoConn ~ 6200 1850
NoConn ~ 6200 1950
NoConn ~ 6700 1650
NoConn ~ 6700 1550
NoConn ~ 6700 1450
NoConn ~ 6700 1350
NoConn ~ 6700 1150
NoConn ~ 6700 950 
Text Label 7850 5450 0    50   ~ 0
UHS_INT
Entry Wire Line
	7700 5350 7800 5450
Wire Wire Line
	7800 5450 8150 5450
Wire Bus Line
	7700 6350 10600 6350
Text Label 10500 5750 2    50   ~ 0
SS_SIN
Text Label 10500 5450 2    50   ~ 0
SS_SOUT
NoConn ~ 8150 5350
Text Label 10500 5950 2    50   ~ 0
RE_CLK
Text Label 10500 6050 2    50   ~ 0
RE_DAT
Wire Wire Line
	10150 6050 10500 6050
Wire Wire Line
	10500 5950 10150 5950
Wire Wire Line
	10500 5750 10150 5750
Wire Wire Line
	10500 5450 10150 5450
NoConn ~ 4300 4450
NoConn ~ 4300 4550
NoConn ~ 4300 4650
NoConn ~ 4300 4750
$Comp
L power:GND #PWR0126
U 1 1
P 4200 4250
F 0 "#PWR0126" H 4200 4000 50  0001 C CNN
F 1 "GND" H 4205 4074 50  0000 C CNN
F 2 "" H 4200 4250 50  0001 C CNN
F 3 "" H 4200 4250 50  0001 C CNN
	1    4200 4250
	1    0    0    -1  
$EndComp
Wire Wire Line
	4300 4050 4200 4050
Wire Wire Line
	4200 4050 4200 4250
Text Label 7850 4750 0    50   ~ 0
LCD_D4
Text Label 7850 4850 0    50   ~ 0
LCD_D5
Text Label 7850 5050 0    50   ~ 0
LCD_D7
Text Label 7850 4950 0    50   ~ 0
LCD_D6
Wire Bus Line
	3800 5750 7700 5750
Connection ~ 7700 5750
Entry Wire Line
	7700 4650 7800 4750
Entry Wire Line
	7700 4750 7800 4850
Entry Wire Line
	7700 4850 7800 4950
Entry Wire Line
	7700 4950 7800 5050
Wire Wire Line
	7800 4750 8150 4750
Wire Wire Line
	8150 4850 7800 4850
Wire Wire Line
	7800 4950 8150 4950
Wire Wire Line
	8150 5050 7800 5050
Text Label 7850 5150 0    50   ~ 0
LCD_RS
Text Label 7850 5250 0    50   ~ 0
LCD_E
Entry Wire Line
	7700 5050 7800 5150
Entry Wire Line
	7700 5150 7800 5250
Wire Wire Line
	7800 5150 8150 5150
Wire Wire Line
	8150 5250 7800 5250
Text Label 10500 5350 2    50   ~ 0
SP_L
Text Label 10500 5150 2    50   ~ 0
SP_R
Wire Wire Line
	10150 5150 10500 5150
Wire Wire Line
	10500 5350 10150 5350
$Comp
L power:VBUS #PWR0127
U 1 1
P 9250 3850
F 0 "#PWR0127" H 9250 3700 50  0001 C CNN
F 1 "VBUS" H 9265 4026 50  0000 C CNN
F 2 "" H 9250 3850 50  0001 C CNN
F 3 "" H 9250 3850 50  0001 C CNN
	1    9250 3850
	1    0    0    -1  
$EndComp
NoConn ~ 9350 3850
NoConn ~ 8950 3850
NoConn ~ 8150 4050
NoConn ~ 8150 4250
NoConn ~ 8150 4450
NoConn ~ 8150 4550
NoConn ~ 10150 5650
NoConn ~ 10150 5050
NoConn ~ 10150 4950
NoConn ~ 10150 4850
NoConn ~ 10150 4750
NoConn ~ 10150 4650
NoConn ~ 10150 4550
Text Notes 7400 3600 0    50   ~ 0
Base Board - Main Microcontroller Connections
Wire Notes Line
	11150 3450 11150 6450
Wire Notes Line
	11150 6450 7300 6450
Wire Notes Line
	7300 3450 7300 6450
Wire Notes Line
	650  3450 11150 3450
Entry Wire Line
	10500 5750 10600 5650
Entry Wire Line
	10500 5450 10600 5350
Text Label 4700 5650 1    50   ~ 0
SNK_LCD
Wire Wire Line
	4700 5350 4700 5650
Text Label 10500 5850 2    50   ~ 0
KEY_RE
Wire Wire Line
	10500 5850 10150 5850
Wire Wire Line
	2900 2250 2450 2250
Wire Wire Line
	2900 2350 2450 2350
Wire Wire Line
	2900 1950 2450 1950
Wire Wire Line
	2900 1850 2450 1850
Wire Wire Line
	2450 1750 2900 1750
Wire Wire Line
	2900 1650 2450 1650
Wire Wire Line
	6750 3350 7000 3350
Wire Wire Line
	7000 3350 7000 3100
Wire Wire Line
	7000 3100 7250 3100
Wire Wire Line
	7250 3100 7250 3050
$Comp
L power:PWR_FLAG #FLG0104
U 1 1
P 7250 3100
F 0 "#FLG0104" H 7250 3175 50  0001 C CNN
F 1 "PWR_FLAG" H 7250 3276 50  0000 C CNN
F 2 "" H 7250 3100 50  0001 C CNN
F 3 "~" H 7250 3100 50  0001 C CNN
	1    7250 3100
	-1   0    0    1   
$EndComp
Connection ~ 7250 3100
$Comp
L power:GND #PWR0112
U 1 1
P 9250 6300
F 0 "#PWR0112" H 9250 6050 50  0001 C CNN
F 1 "GND" H 9255 6124 50  0000 C CNN
F 2 "" H 9250 6300 50  0001 C CNN
F 3 "" H 9250 6300 50  0001 C CNN
	1    9250 6300
	1    0    0    -1  
$EndComp
Wire Wire Line
	9250 6250 9250 6300
Connection ~ 9250 6250
Wire Wire Line
	1950 1400 1950 1450
$Comp
L Device:C_Small C1
U 1 1
P 2050 1400
F 0 "C1" V 1818 1400 50  0000 C CNN
F 1 "100nF" V 1911 1400 50  0000 C CNN
F 2 "" H 2050 1400 50  0001 C CNN
F 3 "~" H 2050 1400 50  0001 C CNN
	1    2050 1400
	0    1    1    0   
$EndComp
$Comp
L power:+3.3V #PWR0128
U 1 1
P 1900 1150
F 0 "#PWR0128" H 1900 1000 50  0001 C CNN
F 1 "+3.3V" H 1915 1326 50  0000 C CNN
F 2 "" H 1900 1150 50  0001 C CNN
F 3 "" H 1900 1150 50  0001 C CNN
	1    1900 1150
	1    0    0    -1  
$EndComp
Wire Wire Line
	1900 1150 1900 1300
Wire Wire Line
	1900 1400 1950 1400
Connection ~ 1950 1400
Wire Wire Line
	3250 900  3250 1850
Wire Wire Line
	1150 1300 1900 1300
Connection ~ 1900 1300
Wire Wire Line
	1900 1300 1900 1400
Wire Notes Line
	3450 5900 7300 5900
Wire Bus Line
	10600 5350 10600 6350
Wire Bus Line
	7700 5750 7700 6350
Wire Bus Line
	7150 800  7150 1950
Wire Bus Line
	1150 800  7150 800 
Wire Bus Line
	3800 3950 3800 5750
Wire Bus Line
	7700 1950 7700 5750
$EndSCHEMATC
